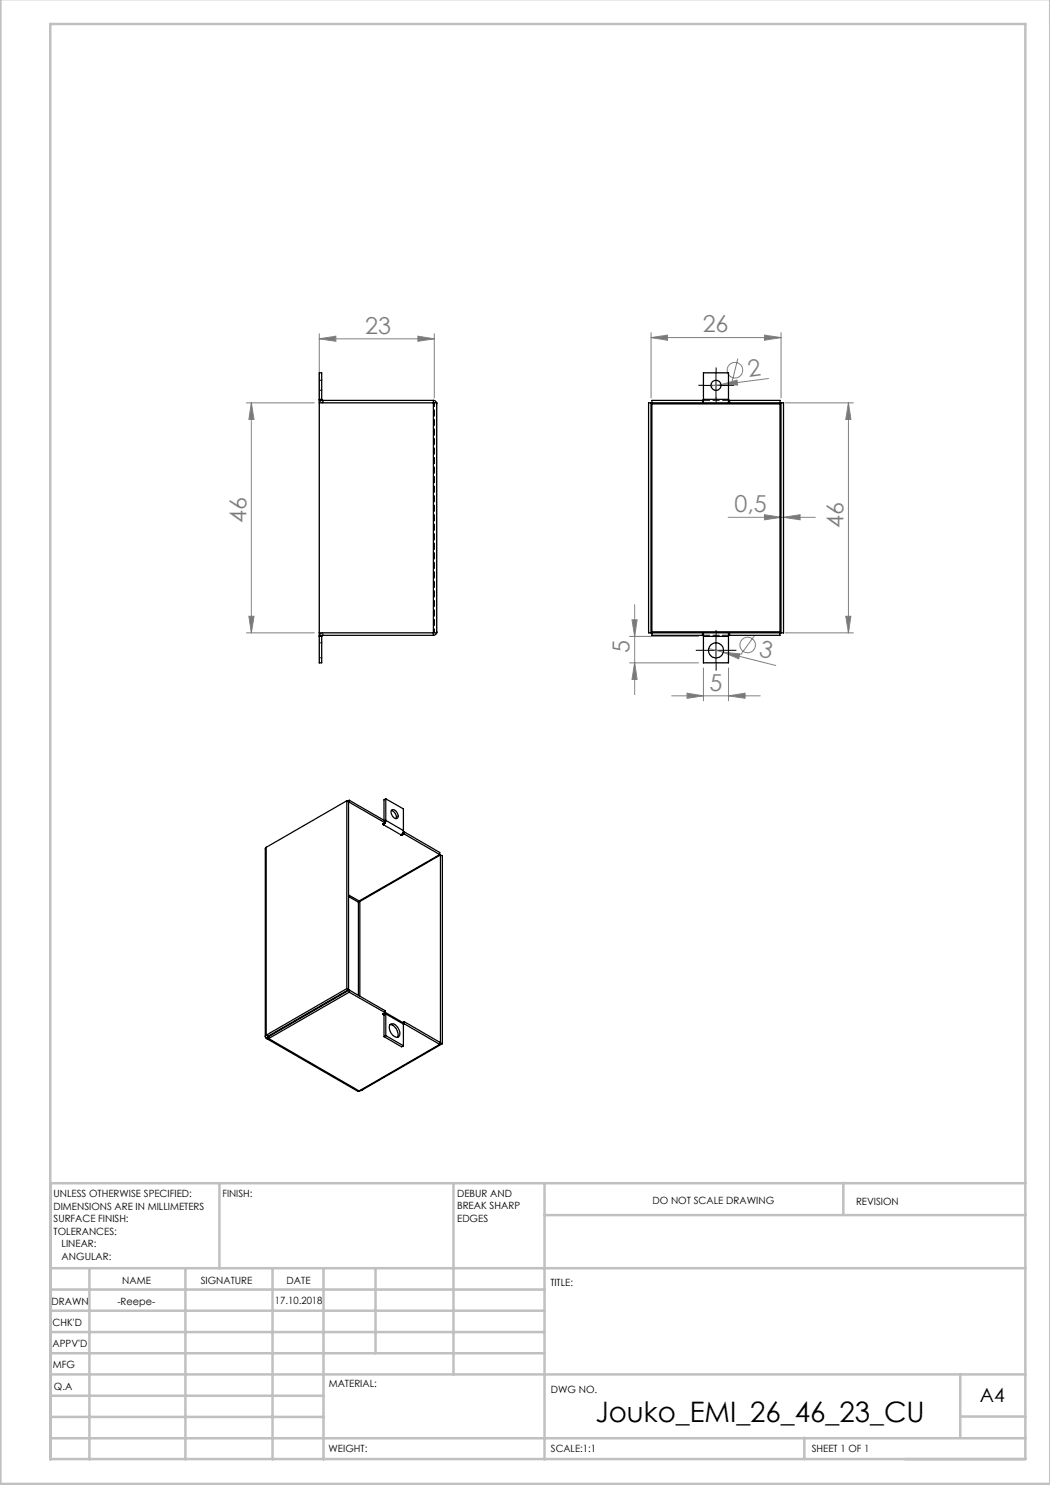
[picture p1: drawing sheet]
<svg xmlns="http://www.w3.org/2000/svg" width="210mm" height="297mm" viewBox="0 0 210 297" stroke-linecap="round" stroke-linejoin="round" font-family="sans-serif">
<g fill="none" stroke="#808080" stroke-width=".2">
<path d="M63.9 67.8l3.3-.6v1.1zM63.9 66.7v12.9M63.9 67.8h23M83.6 67.2l3.3 .6-3.3 .5zM86.9 66.7v12.9M130.2 67.5l3.3-.5v1zM130.2 66.5v13.1M130.2 67.5h26M144.2 76.9l3.2-.9 .1 1zM144.2 76.9l-2 .3M147.6 71.7l-1.2 4.7M152.9 67l3.3 .5-3.3 .5z"/>
<path d="M153.7 75.7l-9.5 1.2M156.2 66.5v13.1M49.3 80.6h13.6M50.3 80.6v46M50.3 80.6l.5 3.3h-1zM157 80.6h13.7M169.7 80.6l.5 3.3h-1zM169.7 80.6v46M145.6 103.5h17.5M152.9 102.9l3.3 .6-3.3 .5zM156.7 103.5l3.3-.6v1.1zM49.3 126.6h13.6"/>
<path d="M49.8 123.3h1l-.5 3.3zM125.9 132.6h13.8M125.9 127.3h13.8M126.4 124h1l-.5 3.3zM126.9 132.6l.5 3.3h-1zM126.9 120.9v18M134.3 139.2h17.7M137.4 138.6l3.3 .6-3.3 .5zM140.7 133.6v6.6M141.7 129.7l13.5 3.4M144.7 130.5l3.3 .3-.3 1zM145.7 139.2l3.3-.6v1.1z"/>
<path d="M145.7 133.6v6.6M151 127.1l-2.9 3.8M157 126.6h13.7M169.2 123.3h1l-.5 3.3z"/>
<circle cx="147" cy="74" r="1.55"/>
<circle cx="149.5" cy="129" r="1.55"/>
</g>
<path d="M140.7 77.1h-1M143.2 74.6v-1M143.2 79.6v1M145.7 77.1h1M140.7 130.1h-1.5M143.2 127.6v-1.5M143.2 132.6v1.5M145.7 130.1h1.5" fill="none" stroke="#000" stroke-width=".2" stroke-dasharray="15.2 1.3 1.3 1.3"/>
<path d="M140.7 77.1h5M143.2 74.6v5M140.7 130.1h5M143.2 127.6v5" fill="none" stroke="#000" stroke-width=".2"/>
<g fill="none" stroke="#c0c0c0" stroke-width=".5">
<path d="M.1 -.1v296.9h209.9v-296.9M10.1 4.8h195v287h-195zM43.9 236.6v17M90.7 236.6v38.3M108.9 236.6v55.3M168.7 236.6v6.3M205.1 236.6h-195v55.3M10.1 253.6h195M10.1 257.9h98.8M17.9 253.6v38.3M37.1 253.6v38.3M54.5 253.6v38.3"/>
<path d="M64.7 253.6v38.3M75.1 253.6v17M108.9 243h96.2M10.1 270.6h98.8M10.1 266.4h98.8M10.1 262.1h98.8M10.1 279.1h54.6M10.1 274.9h195M192.1 274.8v12.7M10.1 287.7h195M10.1 283.4h54.6M160.9 287.5v4.3"/>
<path d="M192.1 283.3h13"/>
</g>
<g fill="#808080">
<path d="M144.2 76.9l3.2-.9 .1 1z"/>
<path d="M144.7 130.5l3.3 .3-.3 1z"/>
<path d="M145.7 139.2l3.3-.6v1.1zM137.4 138.6l3.3 .6-3.3 .5zM156.7 103.5l3.3-.6v1.1zM152.9 102.9l3.3 .6-3.3 .5z"/>
<path d="M63.9 67.8l3.3-.6v1.1zM83.6 67.2l3.3 .6-3.3 .5z"/>
<path d="M126.9 132.6l.5 3.3h-1zM126.4 124h1l-.5 3.3z"/>
<path d="M49.8 123.3h1l-.5 3.3zM50.3 80.6l.5 3.3h-1z"/>
<path d="M169.7 80.6l.5 3.3h-1zM169.2 123.3h1l-.5 3.3z"/>
<path d="M130.2 67.5l3.3-.5v1zM152.9 67l3.3 .5-3.3 .5z"/>
</g>
<g fill="none" stroke="#000" stroke-width=".25">
<path d="M63.9 79.9v.2M63.9 79.9h.4M63.9 79.9v-5.3h.4v5.3M64.3 79.9l.3 .2M140.7 79.9v.7M140.7 79.9h5M140.7 79.9v-5.3h5v5.3M145.7 79.9v.7M63.9 80.6h23.4M86.7 80.1h.3l.3 .5M86.7 80.1h-22.8v47h22.8M86.7 80.1v47"/>
<path d="M87.3 80.6v46M130.2 80.6h.2M130.2 80.6h-.5v46h.5M130.2 80.6v46M130.4 80.6v.2M130.4 80.6h25.6M130.4 80.8v45.6M130.4 80.8h25.6M140.5 80.1v.5M140.7 80.1h-10.3v.5M145.7 80.1h10.3v.5M145.9 80.1v.5"/>
<path d="M156 80.6v.2M156 80.6h.2M156 80.8v45.6M156.2 80.6h.5v46h-.5M156.2 80.6v46M63.9 126.6h23.4M63.9 127.3h.4M63.9 127.3v5.3h.4v-5.3M63.9 127.1v.2M64.6 127.1l-.3 .2M87.3 126.6l-.3 .4-.3 .1M130.2 126.6h.2"/>
<path d="M130.4 126.4v.2M130.4 126.6v.5h10.3M130.4 126.6h25.6M130.4 126.4h25.6M140.5 126.6v.5M140.7 126.6v.7M140.7 127.3v5.3h5v-5.3M140.7 127.3h5M145.7 126.6v.7M145.9 126.6v.5M156 126.6h.2M156 126.4v.2"/>
<path d="M156 126.6v.5h-10.3M77.2 159.8l3.5 2v4.3M77.2 159.8v4.3M77.2 159.8l-.4 .1v4.1M53.2 169.5l-.1 .2v37.6M53.2 169.5v37.5M69.4 160.2l-16.2 9.3M69.4 160.2v37.5M69.4 160.2l.3 .2v37.5M69.7 179.3l2 1.1M69.7 179l2.1 1.2M69.9 160.1v.3"/>
<path d="M69.9 160.4l-.2 .1M69.9 160.4l7.1 4.2M69.9 160.1l-.4 .2M69.9 160.1l7.1 4.1M77 164.2v.4M77 164.6l-.5 .2 .2 .2v-.2M77.2 164.1l-.1 .4-.4 .4 3.5 2.1M77.2 164.1l-.2 .1M77.2 164.1l3.5 2M78.3 162.1a1.36 1.36 0 0 1 .9 1.6M78.3 162a1.06 1.06 0 0 1 1.1 .5 1.06 1.06 0 0 1 0 1.2 1.22 1.22 0 0 1-1.1-1.7zM80.2 167h.1"/>
<path d="M80.2 167l.1 .1M80.3 166.9v.2M80.7 166.1l-.2 .5-.3 .4M80.8 166.4l7.1 4.1v.4M80.8 166.4v.4M80.8 166.8l-.5 .3M80.8 166.8l7.1 4.1M80.8 166.4l-.2 .1M87.9 170.9l-16.1 9.3M88.1 171l-16.1 9.3M88.1 171v37.6M88.1 171l.4 .2v37.5"/>
<path d="M69.4 197.7l-16.2 9.3M69.4 197.7l.3 .2M69.7 197.9l-16.1 9.4M69.9 198.4l-16.2 9.3M69.9 198.4l7.1 4.1M69.9 198v.4M69.9 198l7.1 4.1v.4M69.9 198l-16.2 9.3M71.7 180.4v18.7M71.8 180.3h.2M71.8 180.2l-.1 .2M72 180.3v18.9"/>
<path d="M53.2 207a.31 .31 0 0 0-.1 .3 .31 .31 0 0 0 .1 .3M53.2 207l.4 .3M53.2 207.6h.1M53.3 207.6l.1 .2 .3-.1M53.4 207.7l18.1 10.5h.3M53.6 207.3v.1M53.6 207.3h.1M53.6 207.4l-.3 .2M53.7 207.7l18.1 10.5M53.7 207.3v.4M72.2 218h.2M72.4 218l-.5 .2"/>
<path d="M76.7 202.7l.1 .3M76.8 203v4.3M76.8 207.3l3.5 2.1 .4-.2M77 202.5l-.5 .3 .3 .2M77.2 202.8l-.2-.3 3.5 2M77.2 207.1l3.5 2.1M77.2 202.8v4.3M77.2 202.8l3.5 2M77.2 207.1l-.4 .2M77.2 202.8l-.4 .2M78 204.9a1.94 1.94 0 0 1 1.5 2.6M78.1 204.9a1.56 1.56 0 0 1 1.8 1.4 .77 .77 0 0 1-.2 1.1 .77 .77 0 0 1-1.1-.3 1.82 1.82 0 0 1-.5-2.2z"/>
<path d="M80.5 204.5l.2 .3M80.7 204.8v4.4M80.8 204.7l-.1 .1M80.8 204.7l7.1 4.2M80.8 204.3l7.1 4.2v.4M80.8 204.3v.4M80.8 204.3l-.3 .2M87.9 208.9l-16.1 9.3M88.1 208.6h-.2M88.1 208.6l.4 .1M88.5 208.7l-16.1 9.3"/>
<circle cx="143.2" cy="77.1" r="1.01"/>
<circle cx="143.2" cy="130.1" r="1.5"/>
</g>
<g fill="none" stroke="#000" stroke-width=".2" stroke-dasharray="1.3 .6">
<path d="M63.9 78.1h.5M64.4 76.1h-.5M64.6 80.1v.5M64.6 80.6v-.5M86.9 80.6v.2M86.9 80.8l-.2-.2M87.4 80.8v-.2M145.7 80.1h-5M63.9 131.6h.5M64.4 128.6h-.5M64.6 126.6v.5M86.7 126.6l.2-.2"/>
<path d="M86.9 126.6v-.2M87.4 126.6v-.2M140.7 127.1h5"/>
</g>
<path d="M86.9 80.8v45.6" fill="none" stroke="#000" stroke-width=".2" stroke-dasharray="1.3 .6" stroke-dashoffset=".7"/>
<path d="M64.6 80.6l-.4-.2-.3-.3M63.9 127.1l.3-.4 .4-.1" fill="none" stroke="#000" stroke-width=".2" stroke-dasharray="1.3 .6" stroke-dashoffset=".4"/>
<text font-size="5.6" x="119.1" y="284.4">Jouko_EMI_26_46_23_CU</text>
<g font-size="4.7" fill="#808080">
<text x="73" y="66.7">23</text>
<text x="140.5" y="66.5">26</text>
<text x="149.8" y="75.4" transform="rotate(-7 149.8 75.4)">2</text>
<text x="49.3" y="104.7" transform="rotate(-90 49.3 104.7)">46</text>
<text x="146.9" y="102.4">0,5</text>
<text x="168.7" y="105.5" transform="rotate(-90 168.7 105.5)">46</text>
<text x="125.9" y="130.6" transform="rotate(-90 125.9 130.6)">5</text>
<text x="151.6" y="131.3" transform="rotate(14 151.6 131.3)">3</text>
<text x="141.9" y="138.1">5</text>
</g>
<text font-size="3.9" x="196" y="280.4">A4</text>
<g font-size="2">
<text x="10.7" y="239.5">UNLESS OTHERWISE SPECIFIED:</text>
<text x="44.5" y="239.5">FINISH:</text>
<text x="91.4" y="239.4">DEBUR AND</text>
<text x="10.7" y="242">DIMENSIONS ARE IN MILLIMETERS</text>
<text x="10.7" y="244.5">SURFACE FINISH:</text>
<text x="91.4" y="241.9">BREAK SHARP</text>
<text x="91.4" y="244.4">EDGES</text>
<text x="130.5" y="240.8">DO NOT SCALE DRAWING</text>
<text x="171.2" y="241">REVISION</text>
<text x="10.7" y="247">TOLERANCES:</text>
<text x="12.3" y="249.5">LINEAR:</text>
<text x="12.3" y="252">ANGULAR:</text>
<text x="24.4" y="256.9">NAME</text>
<text x="40.1" y="256.8">SIGNATURE</text>
<text x="57.3" y="256.8">DATE</text>
<text x="110.1" y="257.1">TITLE:</text>
<text x="10.3" y="260.9">DRAWN</text>
<text x="23.5" y="261">-Reepe-</text>
<text x="55" y="260.8">17.10.2018</text>
<text x="10.5" y="269.3">APPV'D</text>
<text x="10.5" y="265.2">CHK'D</text>
<text x="10.6" y="273.6">MFG</text>
<text x="10.8" y="278">Q.A</text>
<text x="65.8" y="277.4">MATERIAL:</text>
<text x="110.2" y="278.5">DWG NO.</text>
<text x="65.7" y="290.4">WEIGHT:</text>
<text x="110.2" y="290.5">SCALE:1:1</text>
<text x="162.4" y="290.4">SHEET 1 OF 1</text>
</g>
</svg>
